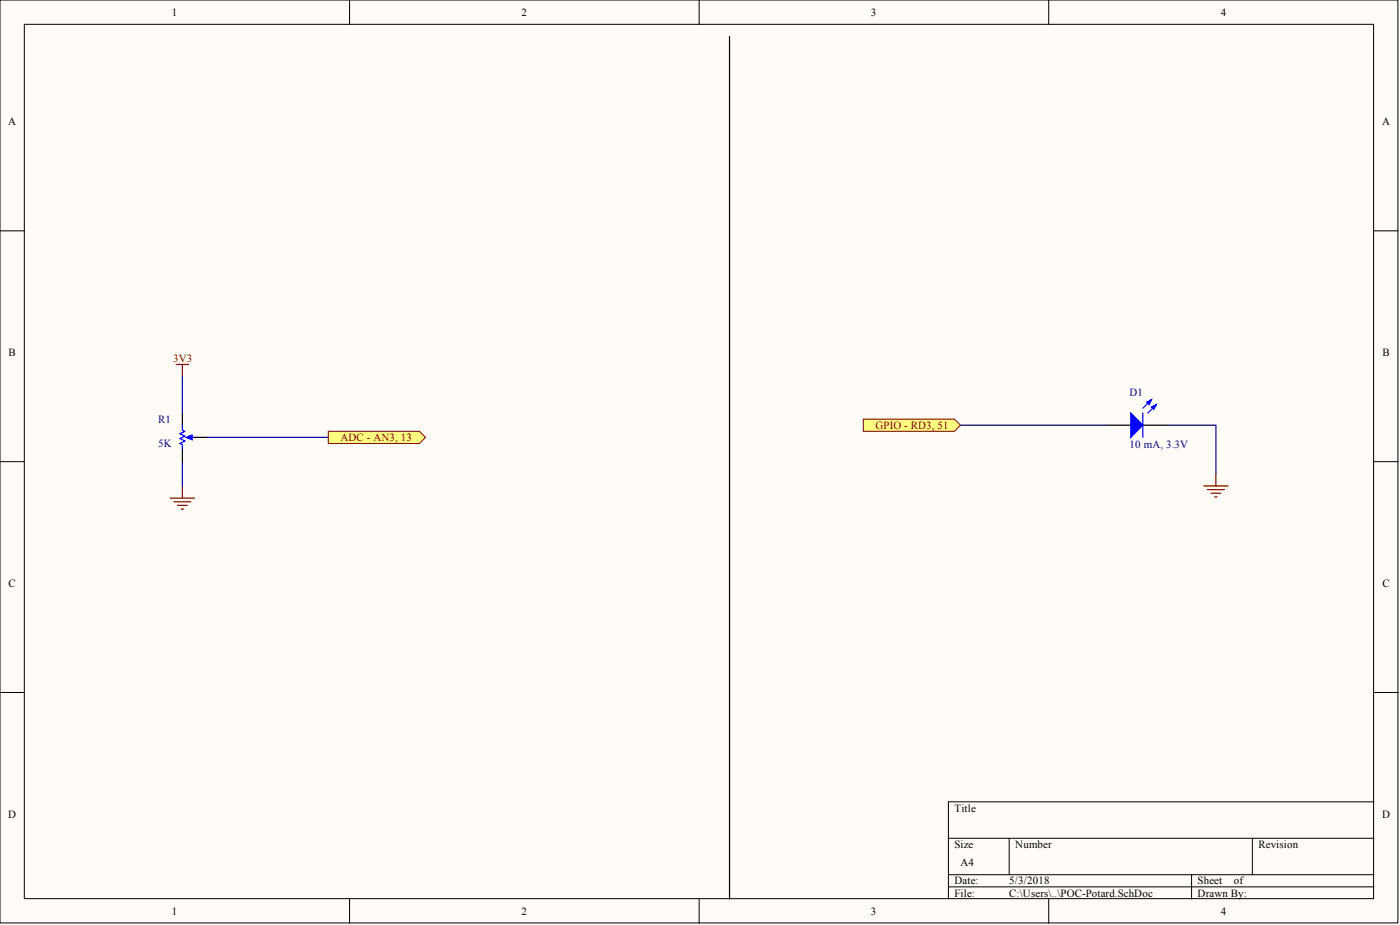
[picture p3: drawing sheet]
<svg xmlns="http://www.w3.org/2000/svg" width="292mm" height="193mm" viewBox="0 0 292 193" stroke-linecap="round" stroke-linejoin="round" font-family="sans-serif">
<g fill="#fffcf8" stroke="#000" stroke-width=".21">
<path d="M0 0h291.7v192.5h-291.7z"/>
<path d="M5.1 5.1h281.5v182.4h-281.5z"/>
</g>
<g fill="none" stroke="#000" stroke-width=".21">
<path d="M72.9 0v5.1M145.9 0v5.1M218.8 0v5.1M0 48.2h5.1M286.7 48.2h5M0 96.3h5.1M286.7 96.3h5M0 144.5h5.1M286.7 144.5h5M197.9 174.9h88.8M210.6 174.9v7.6M261.3 174.9v7.6"/>
<path d="M286.7 167.3h-88.8v20.2M72.9 187.5v5.1M145.9 187.5v5.1M197.9 182.5h88.8M197.9 185h88.8M218.8 187.5v5.1M248.6 182.5v5"/>
</g>
<path d="M36.8 76h2.5M38.1 76v2.6M35.5 103.9h5.1M36.3 104.7h3.5M37 105.4h2.1M37.8 106.2h.5M38.1 101.4v2.5" fill="none" stroke="#800000" stroke-width=".25"/>
<path d="M38.1 86.2v2.5M38.1 93.8v2.5M40.6 91.2h2.5" fill="none" stroke="#000" stroke-width=".25"/>
<path d="M38.1 88.7v1l.5 .3-1.1 .5 1.1 .5-1.1 .5 1.1 .5-1.1 .5 .6 .3v1M39.3 91.2h1.3" fill="none" stroke="#00f" stroke-width=".25"/>
<path d="M38.8 91.2l1.3-.5v1z" fill="#00f" stroke="#00f" stroke-width=".25"/>
<path d="M38.1 78.6v7.6M38.1 96.3v5.1M43.1 91.2h25.4" fill="none" stroke="#000080" stroke-width=".25"/>
<path d="M68.5 90h19l1.3 1.2-1.3 1.3h-19z" fill-rule="evenodd" fill="#ffff80" stroke="#800000" stroke-width=".21"/>
<path d="M230.9 88.7h5M238.5 88.7h5" fill="none" stroke="#000" stroke-width=".25"/>
<g fill="#00f" stroke="#00f" stroke-width=".25">
<path d="M235.9 86.2l2.6 2.5-2.6 2.5z"/>
<path d="M240.2 84.9l1.1-.5-.6 1z"/>
<path d="M239.2 83.9l1-.5-.5 1z"/>
</g>
<path d="M238.5 86.2v5M240.2 83.4l-1.7 1.8M241.3 84.4l-1.8 1.8" fill="none" stroke="#00f" stroke-width=".25"/>
<path d="M180.1 87.4h19l1.3 1.3-1.3 1.3h-19z" fill-rule="evenodd" fill="#ffff80" stroke="#800000" stroke-width=".21"/>
<path d="M200.4 88.7h30.5M243.5 88.7h10.2v10.1" fill="none" stroke="#000080" stroke-width=".25"/>
<path d="M253.7 98.8v2.6M251.2 101.4h5M251.9 102.1h3.6M252.7 102.9h2M253.4 103.7h.5" fill="none" stroke="#800000" stroke-width=".25"/>
<path d="M152.2 7.6v179.9" fill="none" stroke="#000" stroke-width=".25"/>
<g font-size="2.3">
<text x="35.9" y="3.3">1</text>
<text x="108.8" y="3.3">2</text>
<text x="181.7" y="3.3">3</text>
<text x="254.7" y="3.3">4</text>
<text x="1.7" y="26.1">A</text>
<text x="288.4" y="26.1">A</text>
<text x="1.8" y="74.3">B</text>
<text x="288.4" y="74.3">B</text>
<text x="1.8" y="122.4">C</text>
<text x="288.4" y="122.4">C</text>
<text x="1.7" y="170.6">D</text>
<text x="199.1" y="169.3">Title</text>
<text x="288.4" y="170.6">D</text>
<text x="199.1" y="176.9">Size</text>
<text x="211.8" y="176.9">Number</text>
<text x="262.6" y="176.9">Revision</text>
<text x="199.1" y="184.5">Date:</text>
<text x="200.4" y="180.7">A4</text>
<text x="210.6" y="184.5">5/3/2018</text>
<text x="249.9" y="184.5">Sheet</text>
<text x="257.4" y="184.5">of</text>
<text x="35.9" y="190.8">1</text>
<text x="108.8" y="190.8">2</text>
<text x="181.7" y="190.8">3</text>
<text x="199.1" y="187">File:</text>
<text x="210.6" y="187">C:\Users\..\POC-Potard.SchDoc</text>
<text x="249.9" y="187">Drawn By:</text>
<text x="254.7" y="190.8">4</text>
</g>
<g font-size="2.3" fill="#800000">
<text x="36.1" y="75.5">3V3</text>
<text x="182.7" y="89.5">GPIO - RD3, 51</text>
<text x="71" y="92">ADC - AN3, 13</text>
</g>
<g font-size="2.3" fill="#000080">
<text x="235.7" y="82.6">D1</text>
<text x="33" y="88.2">R1</text>
<text x="33" y="93.3">5K</text>
<text x="235.7" y="93.5">10 mA, 3.3V</text>
</g>
</svg>
